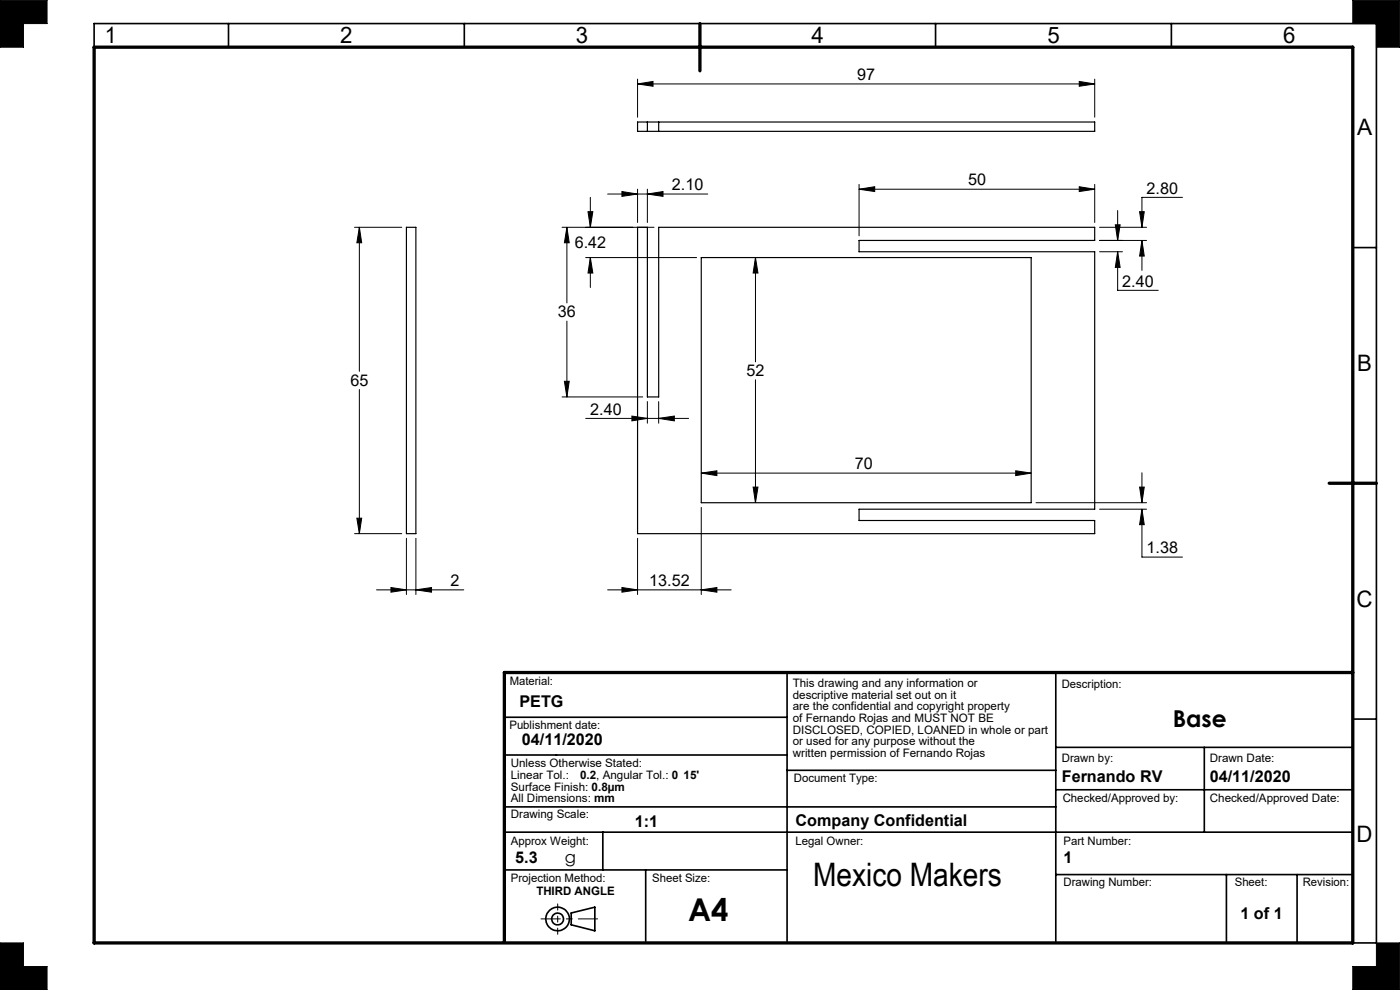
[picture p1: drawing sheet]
<svg xmlns="http://www.w3.org/2000/svg" width="297mm" height="210mm" viewBox="0 0 297 210" stroke-linecap="round" stroke-linejoin="round" font-family="sans-serif">
<g fill="none" stroke="#000" stroke-width=".35">
<path d="M20 10v-5h272v195h-5M48.5 5v5M98.5 5v5M198.5 5v5M248.5 5v5M287 52.5h5M107 152.1h60M167 142.7v57M224 142.7v57M224 158.5h63M255.5 158.5v18M287 152.5h5"/>
<path d="M107 171.2h117M107 176.5h180M107 160.2h60M127.9 176.5v8M167 163.4h57M224 167.5h63M107 184.5h60M121.2 193.7l5-1.3v5l-5-1.2zM137 184.5v15.2M224 185.5h63M260.2 185.5v14.5M275.2 185.5v14.5"/>
<circle cx="118.3" cy="194.9" r="1.25"/>
<circle cx="118.3" cy="194.9" r="2.5"/>
</g>
<path d="M114.8 194.9h12" fill="none" stroke="#000" stroke-width=".21" stroke-dasharray="15.2 1.3 1.3 1.3" stroke-dashoffset="11.1"/>
<path d="M118.3 191.7v6.5" fill="none" stroke="#000" stroke-width=".21" stroke-dasharray="15.2 1.3 1.3 1.3" stroke-dashoffset="13.9"/>
<g fill="none" stroke="#000" stroke-width=".21">
<path d="M0 0h10v5h-5v5h-5zM135.3 17.8l3.2-.5v1zM135.3 16.8v8.1M135.3 17.8h96.9M229 17.3l3.2 .5-3.2 .5zM232.2 16.8v8.1M287 0h10v10h-5v-5h-5zM182.2 39.1v10.9M229 39.6l3.2 .5-3.2 .5zM232.2 39.1v8.1M75.2 48.2h10M76.2 48.2l.5 3.3h-1z"/>
<path d="M76.2 48.2v30.6M119.2 48.2h19.5M120.3 48.2l.5 3.3h-1.1zM120.3 48.2v16.1M124.2 54.6h23.6M124.7 44.9h1.1l-.6 3.3zM125.2 54.6l.6 3.3h-1.1zM125.2 41.9v6.3M125.2 54.6v6.4M128.9 41.2h21.2M131.9 40.6l3.4 .6-3.4 .5zM135.3 40.1v7.1"/>
<path d="M137.3 41.2l3.4-.6v1.1zM137.3 40.1v7.1M160.3 54.6l.5 3.3h-1zM160.3 54.6v22.2M182.2 40.1l3.4-.5v1zM182.2 40.1h50M233.3 48.2h9.9M233.3 51h9.9M233.3 53.4h4.8M236.6 47.7h1l-.5 3.3zM237.1 53.4l.5 3.3h-1zM237.1 53.4v8.2h8.6"/>
<path d="M237.1 44.7v6.3M241.8 44.9h.9l-.4 3.3zM242.3 51l.4 3.3h-.9zM242.3 51v6.4M250.9 41.9h-8.6v6.3M120.3 68.1v16.1M76.2 82.6v30.6M119.2 84.2h17.1M119.7 80.9h1.1l-.5 3.3zM124.2 88.8h21.9M134.1 88.3l3.2 .5-3.2 .5zM137.3 85.2v4.6"/>
<path d="M139.7 88.8l3.4-.5v1zM139.7 85.2v4.6M160.3 80.6v26M215.5 99.9l3.3 .5-3.3 .5zM75.2 113.2h10M75.7 109.9h1l-.5 3.3zM86.2 114.2v11.9M88.2 114.2v11.9M135.3 114.2v11.9M148.8 100.4l3.3-.5v1zM148.8 100.4h70M148.8 107.6v18.5"/>
<path d="M159.8 103.3h1l-.5 3.3zM219.8 106.6h23.4M233.3 108h9.9M241.8 103.3h.9l-.4 3.3zM242.3 108l.4 3.3h-.9zM242.3 100.3v6.3M242.3 108v10.2h8.6M79.9 125.1h18.5M82.9 124.6l3.3 .5-3.3 .5zM88.2 125.1l3.3-.5v1zM128.9 125.1h26.2M131.9 124.6l3.4 .5-3.4 .5z"/>
<path d="M148.8 125.1l3.3-.5v1zM0 200h5v5h5v5h-10zM287 205h5v-5h5v10h-10z"/>
</g>
<path d="M20 10h267v190h-267zM148.5 5v10M282 102.5h10M287 142.7h-180v57" fill="none" stroke="#000" stroke-width=".7"/>
<path d="M0 0v10h5v-5h5v-5zM0 200v10h10v-5h-5v-5zM292 200v5h-5v5h10v-10zM287 0v5h5v5h5v-10z" fill-rule="evenodd" fill="#000"/>
<path d="M215.5 99.9l3.3 .5-3.3 .5zM148.8 100.4l3.3-.5v1zM159.8 103.3h1l-.5 3.3zM160.3 54.6l.5 3.3h-1zM131.9 124.6l3.4 .5-3.4 .5zM148.8 125.1l3.3-.5v1zM125.2 54.6l.6 3.3h-1.1zM124.7 44.9h1.1l-.6 3.3zM242.3 51l.4 3.3h-.9zM241.8 44.9h.9l-.4 3.3zM137.3 41.2l3.4-.6v1.1zM131.9 40.6l3.4 .6-3.4 .5zM139.7 88.8l3.4-.5v1zM134.1 88.3l3.2 .5-3.2 .5zM237.1 53.4l.5 3.3h-1zM236.6 47.7h1l-.5 3.3zM182.2 40.1l3.4-.5v1zM229 39.6l3.2 .5-3.2 .5zM119.7 80.9h1.1l-.5 3.3zM120.3 48.2l.5 3.3h-1.1zM241.8 103.3h.9l-.4 3.3zM242.3 108l.4 3.3h-.9zM76.2 48.2l.5 3.3h-1zM75.7 109.9h1l-.5 3.3zM88.2 125.1l3.3-.5v1zM82.9 124.6l3.3 .5-3.3 .5zM229 17.3l3.2 .5-3.2 .5zM135.3 17.8l3.2-.5v1z" fill="#000"/>
<path d="M135.3 25.9h96.9v2h-96.9zM137.3 25.9v2M139.7 25.9v2M86.2 48.2h2v65h-2zM135.3 48.2h2v36h2.4v-36h92.5v2.8h-50v2.4h50v54.6h-50v2.4h50v2.8h-96.9zM148.8 54.6h70v52h-70z" fill="none" stroke="#000" stroke-width=".25"/>
<text font-size="6.9" x="172.5" y="187.9">Mexico Makers</text>
<text font-size="6.7" x="146" y="195.3">A4</text>
<text font-size="4.9" x="248.8" y="154.3">Base</text>
<g font-size="4.8">
<text x="22.3" y="9.2">1</text>
<text x="72.2" y="9.2">2</text>
<text x="122.2" y="9.2">3</text>
<text x="172.2" y="9.2">4</text>
<text x="222.2" y="9.2">5</text>
<text x="272.2" y="9.2">6</text>
<text x="287.9" y="28.7">A</text>
<text x="287.9" y="78.7">B</text>
<text x="287.8" y="128.7">C</text>
<text x="287.8" y="178.7">D</text>
</g>
<text font-size="3.5" x="119.8" y="183.2">g</text>
<g font-size="3.4">
<text x="181.9" y="17">97</text>
<text x="142.5" y="40.4">2.10</text>
<text x="205.4" y="39.3">50</text>
<text x="243.2" y="41.1">2.80</text>
<text x="121.9" y="52.5">6.42</text>
<text x="238.1" y="60.8">2.40</text>
<text x="118.4" y="67.3">36</text>
<text x="74.3" y="81.8">65</text>
<text x="158.4" y="79.8">52</text>
<text x="125.2" y="88">2.40</text>
<text x="181.4" y="99.6">70</text>
<text x="243.2" y="117.4">1.38</text>
<text x="95.6" y="124.3">2</text>
<text x="137.7" y="124.3">13.52</text>
<text x="110.2" y="150">PETG</text>
<text x="110.7" y="158.1">04/11/2020</text>
<text x="225.3" y="165.9">Fernando RV</text>
<text x="256.6" y="165.9">04/11/2020</text>
<text x="134.7" y="175.3">1:1</text>
<text x="168.8" y="175.2">Company Confidential</text>
<text x="109.3" y="183">5.3</text>
<text x="225.6" y="183.1">1</text>
<text x="263.2" y="194.9">1 of 1</text>
</g>
<g font-size="2.5">
<text x="108.1" y="145.3">Material:</text>
<text x="168.2" y="145.8">This drawing and any information or</text>
<text x="168.2" y="148.2">descriptive material set out on it</text>
<text x="225.3" y="146">Description:</text>
<text x="108.1" y="154.7">Publishment date:</text>
<text x="168.2" y="150.7">are the confidential and copyright property</text>
<text x="168.2" y="153.2">of Fernando Rojas and MUST NOT BE</text>
<text x="168.2" y="155.7">DISCLOSED, COPIED, LOANED in whole or part</text>
<text x="168.2" y="158.1">or used for any purpose without the</text>
<text x="168.2" y="160.6">written permission of Fernando Rojas</text>
<text x="225.3" y="161.5">Drawn by:</text>
<text x="256.7" y="161.5">Drawn Date:</text>
<text x="108.4" y="162.8">Unless Otherwise Stated:</text>
<text x="108.4" y="165.3">Linear Tol.:</text>
<text x="108.4" y="167.7">Surface Finish: 0.8µm</text>
<text x="123.1" y="165.3">0.2, Angular Tol.: 0</text>
<text x="145" y="165.3">15'</text>
<text x="168.4" y="165.9">Document Type:</text>
<text x="108.4" y="173.6">Drawing Scale:</text>
<text x="108.4" y="170.2">All Dimensions: mm</text>
<text x="225.4" y="170.2">Checked/Approved by:</text>
<text x="256.7" y="170.2">Checked/Approved Date:</text>
<text x="108.4" y="179.2">Approx Weight:</text>
<text x="168.8" y="179.2">Legal Owner:</text>
<text x="225.6" y="179.2">Part Number:</text>
<text x="108.4" y="187.1">Projection Method:</text>
<text x="113.8" y="189.9">THIRD ANGLE</text>
<text x="138.3" y="187">Sheet Size:</text>
<text x="225.6" y="187.9">Drawing Number:</text>
<text x="261.9" y="187.9">Sheet:</text>
<text x="276.4" y="187.9">Revision:</text>
</g>
</svg>
